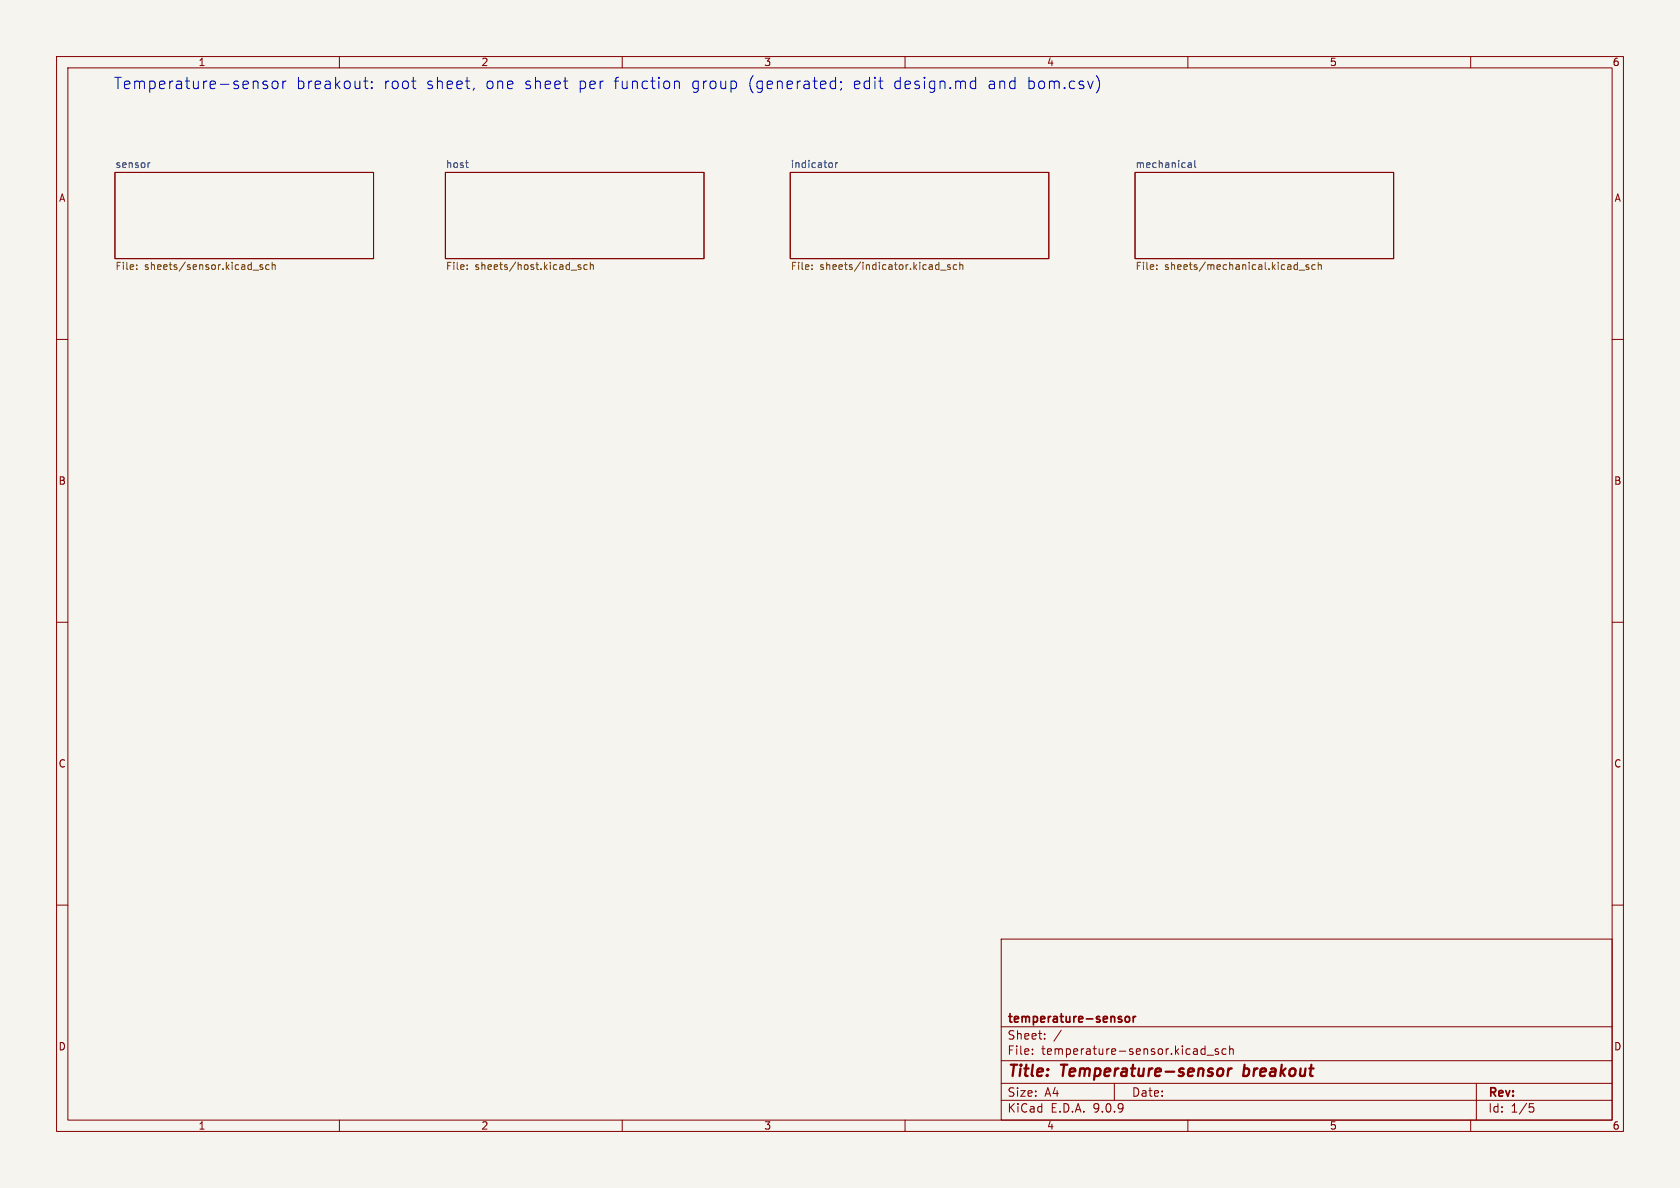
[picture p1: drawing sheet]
<svg xmlns="http://www.w3.org/2000/svg" width="297mm" height="210mm" viewBox="0 0 297 210" stroke-linecap="round" stroke-linejoin="round" font-family="sans-serif">
<path d="M0 0h297v210h-297z" fill="#f5f4ef" stroke="#f5f4ef" stroke-width=".18"/>
<g fill="none" stroke="#840000" stroke-width=".18">
<path d="M10 10h277v190h-277zM12 12h273v186h-273zM60 10v2M110 10v2M160 10v2M210 10v2M260 10v2M20.3 30.5h45.7v15.2h-45.7zM78.7 30.5h45.8v15.2h-45.8zM139.7 30.5h45.7v15.2h-45.7zM200.7 30.5h45.7v15.2h-45.7zM10 60h2"/>
<path d="M285 60h2M10 110h2M285 110h2M10 160h2M177 166h108v32h-108zM285 160h2M60 198v2M110 198v2M160 198v2M177 194.5h108M177 191.5h108M177 187.5h108"/>
<path d="M177 181.5h108M182.5 186.3v.1M182.5 185.5v.1M184.7 183.6v.1M184.7 182.8v.1M187.6 182.1l-1.3 2M197 191.5v3M210 198v2M212.6 185.4l.4 .1M213 184.9v1.5M213 186.3l-.4 .1M213.4 186.5h1.1"/>
<path d="M215.4 185.5l-.4-.1-.2 .2 .1 .2 .5 .2v.3h-.6M216.7 185.5l-.4-.1-.3 .3v.4l.2 .2h.5M217.4 185.5l.2-.1 .4 .1v.9M217.4 184.9v1.5M260 198v2M261 191.5v6.5M270.4 195.1h.7M270.5 195.7h.4l.3 .3-.2 .5-.5 .1"/>
</g>
<path d="M215.7 188.9l.4 .1 .2 .3-.1 .5-.4 .4M217.2 188.9l-.2 1.3M217.8 188.9l-.4 .1-.3 .3M219.8 190.1l.2 .1M220 188.2l-.2 2" fill="none" stroke="#840000" stroke-width=".4"/>
<path d="M199.1 179.8l.3-.1 .3 .3v.4l-.3 .3-.3-.1-.2-.2v-.4zM200.3 179.7v1M200.8 179.7l-.3 .1-.2 .2M198.3 180.3v.3" fill="none" stroke="#840000" stroke-width=".3"/>
<path d="M26.5 28.8l-.3 .1M82.3 28.8h.5M82.7 29.6h.1M146.9 28.8l.3 .2v.4l-.3 .2M147.7 28.8v.8M148.1 28.8l-.4 .2M210.1 28.8h.5v.8M210.1 29.6h.5M210.6 29.1l-.5 .1M211.2 28.3v1.1l.2 .2" fill="none" stroke="#006464" stroke-width=".18"/>
<g fill="none" stroke="#725600" stroke-width=".18">
<path d="M24.2 47.5v.1M24.2 46.9v.1M44.7 47.8h1M46.4 46.9l-.3-.1-.2 .2 .1 .2 .4 .1v.3h-.5M47.6 46.9l-.4-.1-.2 .2 .1 .6h.5M48.1 46.9l.2-.1 .3 .1 .1 .7M48.1 46.4v1.2M82.6 47.5v.1M82.6 46.9v.1M101 47.8h.9M102.7 46.9l-.3-.1-.2 .2v.2l.5 .1v.3h-.5M103.8 46.9l-.3-.1-.3 .2 .1 .6h.5"/>
<path d="M104.4 46.9l.1-.1 .3 .1 .1 .7M104.4 46.4v1.2M143.5 47.5v.1M143.5 46.9v.1M166.3 47.8h1M168 46.9l-.3-.1-.2 .2 .1 .2 .4 .1v.3h-.5M169.1 46.9l-.3-.1-.3 .2 .1 .6h.5M169.7 46.9l.2-.1 .3 .1v.7M169.7 46.4v1.2M204.5 47.5v.1M204.5 46.9v.1M229.7 47.8h.9"/>
<path d="M231.4 46.9l-.3-.1-.2 .2v.2l.5 .1v.3h-.5M232.5 46.9l-.4-.1-.2 .2 .1 .6h.5M233.1 46.9l.1-.1 .3 .1 .1 .7M233.1 46.4v1.2"/>
</g>
<g fill="none" stroke="#0000c2" stroke-width=".18">
<path d="M47.2 14.4l-.4-.1-.3 .3 .1 .3 .6 .2 .1 .2-.1 .3-.1 .1-.6-.1M48.2 14.5a.54 .54 0 0 1 .5-.2 .54 .54 0 0 1 .4 .4v.6a.54 .54 0 0 1-.5 .4 .54 .54 0 0 1-.5-.4zM50 14.3v1.4M50.6 14.3a.51 .51 0 0 0-.6 .4M64.3 14.3h.8M64.6 15.4l.1 .2 .4 .1M65.7 15.5l.1 .1-.1 .1M65.7 15.5l-.1 .1 .1 .1M65.7 14.4v.2M65.7 15.5v.2M65.7 14.4l.1 .1-.1 .1M65.7 14.4l-.1 .1 .1 .1"/>
<path d="M72.8 14.3h.7M73.3 15.7h.2M83.8 15.6l-.2 .4M119.2 14.5a.5 .5 0 0 1 .9 .1v1.1M119.2 14.3v1.4M147.1 14.3l.6 .1M147.7 15.6l-.6 .1M147.7 13.7v2M148.7 14.4l.1 .1-.1 .1M148.7 14.4l-.1 .1 .1 .1M148.7 14.4v.2M148.8 15.6l-.2 .4"/>
<path d="M171.9 14.3l.6 .1M172.5 15.6l-.6 .1M172.5 13.7v2M194.1 13.8l.1 .2a2.38 2.38 0 0 1-.1 2"/>
</g>
<g font-size="2.8" fill="#0000c2">
<text x="20" y="16">Temperature-sensor</text>
<text x="52.2" y="16">breakout:</text>
<text x="67.7" y="16">root</text>
<text x="75.3" y="16">sheet,</text>
<text x="85.8" y="16">one</text>
<text x="92.8" y="16">sheet</text>
<text x="102.3" y="16">per</text>
<text x="108.7" y="16">function</text>
<text x="122.5" y="16">group</text>
<text x="132.5" y="16">(generated;</text>
<text x="151.1" y="16">edit</text>
<text x="158.3" y="16">design.md</text>
<text x="175.1" y="16">and</text>
<text x="182.1" y="16">bom.csv)</text>
</g>
<g font-size="2.8" fill="#840000">
<text x="178" y="190.9">Title:</text>
<text x="187.7" y="190.9">Temperature-sensor</text>
<text x="220.6" y="190.9">breakout</text>
</g>
<g font-size="2.1" fill="#840000">
<text x="178" y="184">Sheet:</text>
<text x="178" y="181.2">temperature-sensor</text>
<text x="178" y="186.7">File:</text>
<text x="184.1" y="186.7">temperature-sensor.kicad_sch</text>
<text x="178" y="196.9">KiCad</text>
<text x="178" y="194.1">Size:</text>
<text x="184.7" y="194.1">A4</text>
<text x="185.7" y="196.9">E.D.A.</text>
<text x="193.3" y="196.9">9.0.9</text>
<text x="200" y="194.1">Date:</text>
<text x="263" y="194.3">Rev:</text>
<text x="263" y="196.9">Id:</text>
<text x="267.1" y="196.9">1/5</text>
</g>
<g font-size="1.8" fill="#840000">
<text x="35" y="11.9">1</text>
<text x="85" y="11.9">2</text>
<text x="135" y="11.9">3</text>
<text x="185" y="11.9">4</text>
<text x="235" y="11.9">5</text>
<text x="285" y="11.9">6</text>
<text x="10.3" y="35.9">A</text>
<text x="285.3" y="35.9">A</text>
<text x="10.3" y="85.9">B</text>
<text x="285.3" y="85.9">B</text>
<text x="10.3" y="135.9">C</text>
<text x="285.3" y="135.9">C</text>
<text x="10.3" y="185.9">D</text>
<text x="285.3" y="185.9">D</text>
<text x="35" y="199.9">1</text>
<text x="85" y="199.9">2</text>
<text x="135" y="199.9">3</text>
<text x="185" y="199.9">4</text>
<text x="235" y="199.9">5</text>
<text x="285" y="199.9">6</text>
</g>
<g font-size="1.8" fill="#006464">
<text x="20.3" y="29.8">sensor</text>
<text x="78.7" y="29.8">host</text>
<text x="139.7" y="29.8">indicator</text>
<text x="200.7" y="29.8">mechanical</text>
</g>
<g font-size="1.8" fill="#725600">
<text x="20.3" y="48">File:</text>
<text x="25.5" y="48">sheets/sensor.kicad_sch</text>
<text x="78.7" y="48">File:</text>
<text x="84" y="48">sheets/host.kicad_sch</text>
<text x="139.7" y="48">File:</text>
<text x="144.9" y="48">sheets/indicator.kicad_sch</text>
<text x="200.7" y="48">File:</text>
<text x="205.9" y="48">sheets/mechanical.kicad_sch</text>
</g>
</svg>
